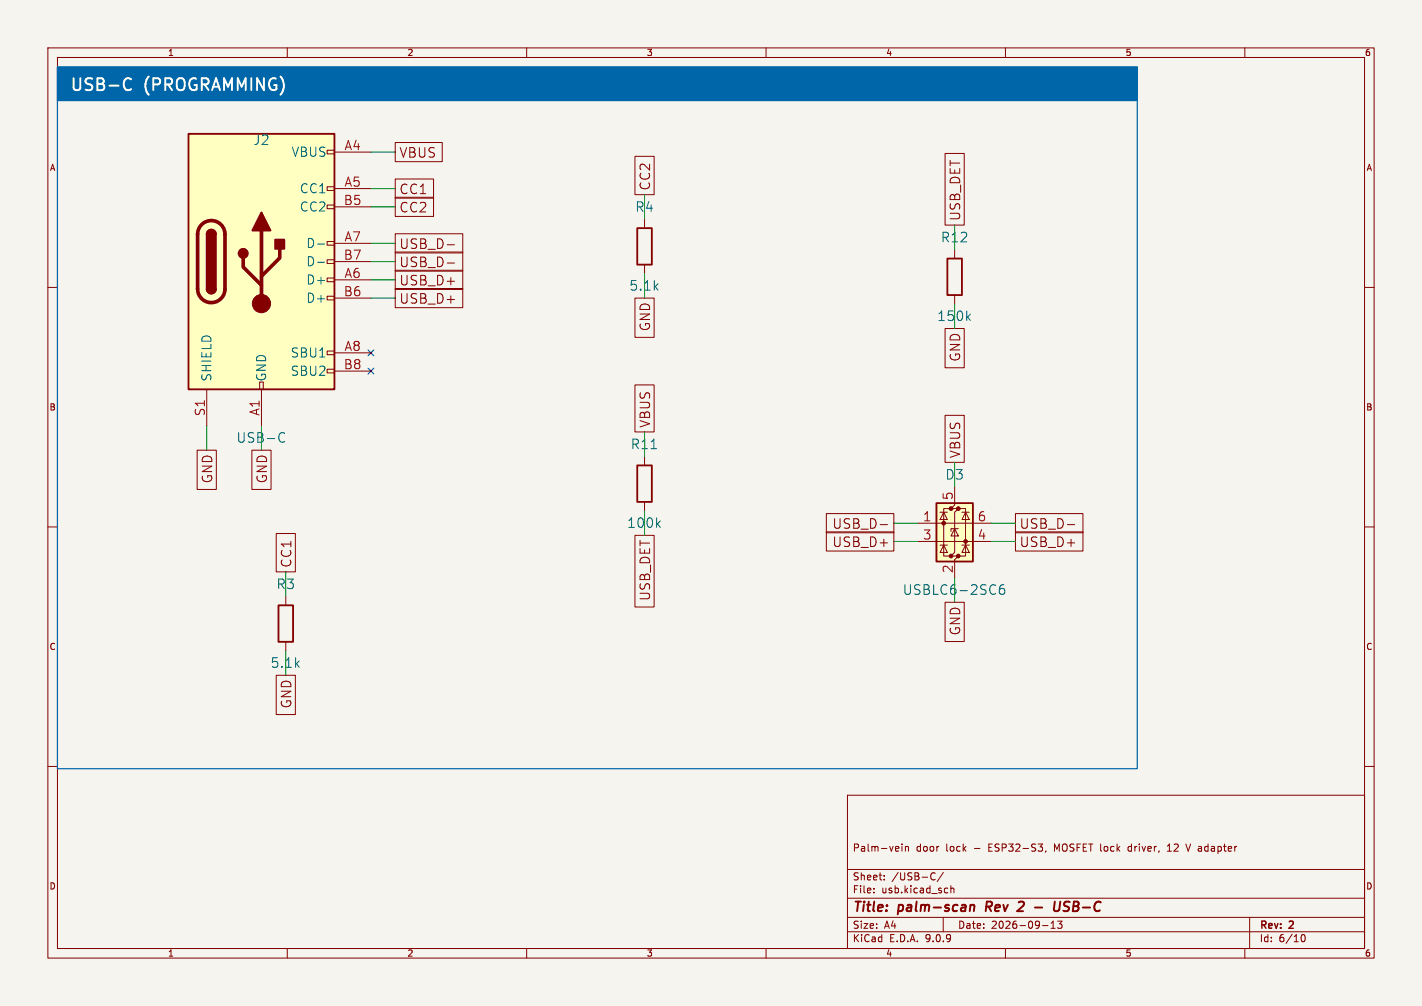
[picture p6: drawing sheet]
<svg xmlns="http://www.w3.org/2000/svg" width="297mm" height="210mm" viewBox="0 0 297 210" stroke-linecap="round" stroke-linejoin="round" font-family="sans-serif">
<path d="M0 0h297v210h-297z" fill="#f5f4ef" stroke="#f5f4ef" stroke-width=".21"/>
<g fill="none" stroke="#840000" stroke-width=".21">
<path d="M10 10h277v190h-277zM12 12h273v186h-273zM60 10v2M110 10v2M160 10v2M210 10v2M260 10v2M10 60h2M285 60h2M10 110h2M285 110h2M10 160h2"/>
<path d="M177 166h108v32h-108zM188.4 176.2v.1M188.4 176.7v1M189.1 176.7v1M189.1 176.8l.2-.1 .4 .1v.9M216.8 176.2h.9l-.5 .6M217.5 176.8l.2 .3v.3l-.2 .3M218.5 177.6l-.2 .3M235.7 176.8v.8M243.8 177.7h.9M244.2 176.2l-.4 .4M247.7 176.2l.5 1.5"/>
<path d="M285 160h2M60 198v2M110 198v2M160 198v2M177 194.5h108M177 191.5h108M177 187.5h108M177 181.5h108M182.5 186.3v.1M182.5 185.5v.1M184.7 183.6v.1M184.7 182.8v.1"/>
<path d="M194.5 183.5l.4 .2 .4-.1M195.3 182.3l-.4-.1-.4 .2M197 191.5v3M197 182.1l-1.3 2M197.8 185.4l.2 .1M198 186.3l-.2 .1M198.6 184.9v1.5M198.6 185.5l.2-.1 .4 .1v.9M210 198v2M217.7 193.2h1.2M219.5 193.8h.9M219.5 192.7l.5-.4v1.5"/>
<path d="M220.9 192.3h.9l-.5 .6 .4 .1v.7l-.2 .1-.6-.1M260 198v2M261 191.5v6.5M271.7 195.7l.2-.5 .2-.1a.8 .8 0 0 1 .5 .7 .8 .8 0 0 1-.5 .8l-.2-.1-.2-.5"/>
</g>
<path d="M202.7 189.1l.3-.2 .5 .1-.1 1.2M202.7 188.9l-.2 1.3M206.1 188.2l-.2 2M213.1 188.2h.5M213.7 189.1l-1.3 1.1h1.3M216.2 189.4h1.5M220.3 188.2l-.2 1.6 .2 .3a.66 .66 0 0 0 1-.3l.2-1.6M222.1 190.1l.7 .1M222.7 188.2l-.3 .2-.2 .4 .2 .3 .5 .2" fill="none" stroke="#840000" stroke-width=".4"/>
<path d="M12 14h225.5v7h-225.5z" fill="#06a"/>
<path d="M39.4 27.9h30.4v53.4h-30.4z" fill="#ffffc2"/>
<g fill="none" stroke="#840000" stroke-width=".21">
<path d="M68.3 31.4h1.5v.7h-1.5zM68.3 39h1.5v.8h-1.5zM69.8 31.8h7.7M69.8 39.4h7.7M68.3 42.8h1.5v.8h-1.5zM68.3 50.4h1.5v.8h-1.5zM68.3 54.2h1.5v.8h-1.5zM68.3 58h1.5v.8h-1.5zM69.8 43.2h7.7M69.8 50.8h7.7M69.8 54.6h7.7M69.8 58.4h7.7"/>
<path d="M134.6 45.7v1.9M134.6 55.2v2M199.4 52.1v1.9M54.2 79.8h.8v1.5h-.8zM68.3 61.8h1.5v.8h-1.5zM68.3 73.3h1.5v.7h-1.5zM68.3 77.1h1.5v.8h-1.5zM69.8 62.2h7.7M69.8 73.7h7.7M69.8 77.5h7.7M199.4 61.6v1.9M43.2 81.3v7.6"/>
<path d="M54.6 81.3v7.6M134.6 95.3v1.9M134.6 104.8v1.9"/>
</g>
<path d="M39.4 27.9h30.4v53.4h-30.4zM43.2 48.9a.95 .95 0 0 1 .9-1 .95 .95 0 0 1 1 1M133.1 47.6h3v7.6h-3zM197.9 54h3v7.6h-3zM43.2 60.3a.95 .95 0 0 0 .9 1 .95 .95 0 0 0 1-1M133.1 97.2h3v7.6h-3z" fill="none" stroke="#840000" stroke-width=".38"/>
<path d="M42.1 46.9a2.86 2.86 0 0 1 3.1-.6 2.86 2.86 0 0 1 1.8 2.6v11.4a2.86 2.86 0 0 1-2.9 2.9 2.86 2.86 0 0 1-2.8-2.9v-11.4a2.86 2.86 0 0 1 .8-2zM50.8 53.8v2l3.8 3.8M54.6 48.1v15.3M58.4 51.9v1.9l-3.8 3.9" fill="none" stroke="#840000" stroke-width=".76"/>
<g fill="#840000" stroke="#840000" stroke-width=".38">
<path d="M43.2 48.9h1.9v11.4h-1.9z"/>
<path d="M43.5 48.2a.95 .95 0 0 1 1-.2 .95 .95 0 0 1 .6 .9h-1.9z"/>
<path d="M43.2 60.3h1.9a.95 .95 0 0 1-1 1 .95 .95 0 0 1-.9-1z"/>
<path d="M54.6 44.3l1.9 3.8h-3.8z"/>
<path d="M57.5 50h1.9v1.9h-1.9z"/>
<circle cx="50.8" cy="52.9" r=".95"/>
</g>
<circle cx="54.6" cy="63.4" r="1.9" fill="#840000" stroke="#840000" stroke-width=".21"/>
<path d="M66.3 50.9h1.5M66.3 54.8h1.5M58.6 90.4l.5-.1 .4 .2M59.5 92.1l-.4 .2-.5-.1" fill="none" stroke="#006464" stroke-width=".21"/>
<path d="M195.6 105h7.6v12.2h-7.6z" fill="#ffffc2"/>
<g fill="#840000" stroke="#840000" stroke-width=".21">
<circle cx="197.1" cy="109.2" r=".38"/>
<circle cx="198.6" cy="106.2" r=".38"/>
<circle cx="198.6" cy="116.1" r=".38"/>
<circle cx="200.2" cy="106.2" r=".38"/>
<circle cx="200.2" cy="116.1" r=".38"/>
<circle cx="201.7" cy="113" r=".38"/>
</g>
<g fill="none" stroke="#840000" stroke-width=".21">
<path d="M82.5 37.4h8.1v4h-8.1zM82.5 29.7h9.9v4.1h-9.9zM132.6 32.6h4v8h-4zM197.4 32h4v15h-4zM82.5 41.2h8.1v4h-8.1zM82.5 56.4h14.2v4h-14.2zM82.5 52.6h14.2v4h-14.2zM82.5 48.8h14.2v4h-14.2zM93.4 54.9h1.5M93.4 51.1h1.5M82.5 60.2h14.2v4h-14.2zM132.6 62.2h4v8.2h-4z"/>
<path d="M197.4 68.6h4v8.2h-4zM41.2 94h4v8.2h-4zM52.6 94h4v8.2h-4zM132.6 80.4h4v9.8h-4zM197.4 86.7h4v9.8h-4zM57.7 111.4h4v8h-4zM132.6 111.8h4v14.9h-4zM172.6 111h14.1v4h-14.1zM172.6 107.2h14.1v4h-14.1zM183.8 109.5h1.6M191.8 109.2h15.2M191.8 113h15.2"/>
<path d="M196.3 113.8h1.6M196.3 106.9h1.6M197.1 106.9l.8 1.6h-1.6zM197.1 113.8l.8 1.5h-1.6zM198.6 106.2h-1.5v9.9h1.5M199.4 101.6v3.8l-.8 .8h1.6l-.8 .7v8.4l-.8 .8h1.6l-.8 .7v3.9M199.4 110.4l.8 1.5h-1.6zM200.2 110.4h-1.6v.5M200.2 106.2h1.5v9.9h-1.5M200.9 113.8h1.5M200.9 106.9h1.5M201.7 106.9l.7 1.6h-1.5z"/>
<path d="M201.7 113.8l.7 1.5h-1.5zM212.1 111h14.1v4h-14.1zM212.1 107.2h14.1v4h-14.1zM222.9 109.5h1.6M59.7 124.5v1.9M59.7 134v1.9M197.4 125.7h4v8.2h-4zM57.7 141h4v8.2h-4z"/>
</g>
<path d="M195.6 105h7.6v12.2h-7.6zM58.2 126.4h3v7.6h-3z" fill="none" stroke="#840000" stroke-width=".38"/>
<path d="M209.7 122.1a.79 .79 0 0 0-1 .8v.8l.2 .3 .6 .1 .3-.2 .1-.7-.2-.3-.6-.1-.4 .4" fill="none" stroke="#006464" stroke-width=".21"/>
<g fill="none" stroke="#009600" stroke-width=".21">
<path d="M77.5 39.4h5M77.5 31.8h5M77.5 54.6h5M77.5 58.4h5M77.5 50.8h5M77.5 43.2h5M134.6 40.6v5.1M134.6 57.2v5M199.4 47v5.1M77.5 62.2h5M199.4 63.5v5.1M43.2 88.9v5.1"/>
<path d="M54.6 88.9v5.1M134.6 90.2v5.1M199.4 96.5v5.1M59.7 119.4v5.1M134.6 106.7v5.1M186.7 113h5.1M186.7 109.2h5.1M207 113h5.1M207 109.2h5.1M59.7 135.9v5.1M199.4 120.7v5"/>
</g>
<path d="M76.9 73.1l1.2 1.2M76.9 76.9l1.2 1.2M78.1 73.1l-1.2 1.2M78.1 76.9l-1.2 1.2" fill="none" stroke="#000084" stroke-width=".21"/>
<path d="M26.3 16.4a.88 .88 0 0 1 1.1 .2M27.4 18.6a.88 .88 0 0 1-1.1 .1" fill="none" stroke="#fff" stroke-width=".4"/>
<path d="M12 14h225.5v7h-225.5zM12 14h225.5v146.5h-225.5z" fill="none" stroke="#06a" stroke-width=".25"/>
<g font-size="3.5" fill="#fff">
<text x="14.5" y="19.1">USB-C</text>
<text x="30.2" y="19.1">(PROGRAMMING)</text>
</g>
<g font-size="2.8" fill="#006464">
<text x="52.9" y="30.5">J2</text>
<text x="132.6" y="44.4">R4</text>
<text x="196.5" y="50.8">R12</text>
<text x="131.4" y="60.9">5.1k</text>
<text x="195.7" y="67.2">150k</text>
<text x="49.3" y="92.6">USB-C</text>
<text x="131.7" y="94">R11</text>
<text x="197.4" y="100.3">D3</text>
<text x="130.9" y="110.4">100k</text>
<text x="57.7" y="123.2">R3</text>
<text x="188.5" y="124.4">USBLC6-2SC6</text>
<text x="56.5" y="139.6">5.1k</text>
</g>
<g font-size="2.8" fill="#840000">
<text x="83.3" y="33.1">VBUS</text>
<text x="83.3" y="40.7">CC1</text>
<text x="136" y="39.9" transform="rotate(-90 136 39.9)">CC2</text>
<text x="83.3" y="44.6">CC2</text>
<text x="200.8" y="46.2" transform="rotate(-90 200.8 46.2)">USB_DET</text>
<text x="83.3" y="52.2">USB_D-</text>
<text x="83.3" y="59.8">USB_D+</text>
<text x="83.3" y="56">USB_D-</text>
<text x="83.3" y="63.6">USB_D+</text>
<text x="136" y="69.1" transform="rotate(-90 136 69.1)">GND</text>
<text x="200.8" y="75.5" transform="rotate(-90 200.8 75.5)">GND</text>
<text x="136" y="89.4" transform="rotate(-90 136 89.4)">VBUS</text>
<text x="200.8" y="95.8" transform="rotate(-90 200.8 95.8)">VBUS</text>
<text x="44.6" y="100.9" transform="rotate(-90 44.6 100.9)">GND</text>
<text x="56" y="100.9" transform="rotate(-90 56 100.9)">GND</text>
<text x="173.9" y="110.6">USB_D-</text>
<text x="212.8" y="110.6">USB_D-</text>
<text x="61.1" y="118.6" transform="rotate(-90 61.1 118.6)">CC1</text>
<text x="173.9" y="114.4">USB_D+</text>
<text x="212.8" y="114.4">USB_D+</text>
<text x="136" y="125.4" transform="rotate(-90 136 125.4)">USB_DET</text>
<text x="200.8" y="132.6" transform="rotate(-90 200.8 132.6)">GND</text>
<text x="61.1" y="147.9" transform="rotate(-90 61.1 147.9)">GND</text>
<text x="178" y="190.9">Title:</text>
<text x="187.7" y="190.9">palm-scan</text>
<text x="206.7" y="190.9">Rev</text>
<text x="214.3" y="190.9">2</text>
<text x="223.3" y="190.9">USB-C</text>
</g>
<g font-size="2.7" fill="#006464">
<text x="60.9" y="32.9">VBUS</text>
<text x="62.6" y="40.6">CC1</text>
<text x="62.6" y="44.4">CC2</text>
<text x="64" y="52">D-</text>
<text x="64" y="55.8">D-</text>
<text x="64" y="59.6">D+</text>
<text x="64" y="63.4">D+</text>
<text x="60.7" y="74.8">SBU1</text>
<text x="44.4" y="79.8" transform="rotate(-90 44.4 79.8)">SHIELD</text>
<text x="55.8" y="79.8" transform="rotate(-90 55.8 79.8)">GND</text>
<text x="60.7" y="78.7">SBU2</text>
</g>
<g font-size="2.7" fill="#a90000">
<text x="71.9" y="31.5">A4</text>
<text x="71.9" y="39.1">A5</text>
<text x="71.8" y="42.9">B5</text>
<text x="71.9" y="50.5">A7</text>
<text x="71.8" y="54.4">B7</text>
<text x="71.9" y="58.2">A6</text>
<text x="71.8" y="62">B6</text>
<text x="71.8" y="77.2">B8</text>
<text x="71.9" y="73.4">A8</text>
<text x="42.9" y="86.9" transform="rotate(-90 42.9 86.9)">S1</text>
<text x="54.4" y="86.9" transform="rotate(-90 54.4 86.9)">A1</text>
<text x="199.1" y="104.5" transform="rotate(-90 199.1 104.5)">5</text>
<text x="192.7" y="109">1</text>
<text x="192.7" y="112.8">3</text>
<text x="204.2" y="109">6</text>
<text x="204.2" y="112.8">4</text>
<text x="199.1" y="119.7" transform="rotate(-90 199.1 119.7)">2</text>
</g>
<g font-size="2.1" fill="#840000">
<text x="178" y="178">Palm-vein</text>
<text x="191.3" y="178">door</text>
<text x="197.6" y="178">lock</text>
<text x="203.5" y="178">-</text>
<text x="206.7" y="178">ESP32-S3,</text>
<text x="220.6" y="178">MOSFET lock</text>
<text x="236.3" y="178">driver,</text>
<text x="244.7" y="178">12</text>
<text x="248.8" y="178">V adapter</text>
<text x="178" y="184">Sheet:</text>
<text x="186.2" y="184">/USB-C/</text>
<text x="178" y="186.7">File:</text>
<text x="184.1" y="186.7">usb.kicad_sch</text>
<text x="178" y="196.9">KiCad</text>
<text x="178" y="194.1">Size:</text>
<text x="184.7" y="194.1">A4</text>
<text x="185.7" y="196.9">E.D.A.</text>
<text x="193.3" y="196.9">9.0.9</text>
<text x="200" y="194.1">Date:</text>
<text x="207" y="194.1">2026-09-13</text>
<text x="263" y="194.3">Rev:</text>
<text x="263" y="196.9">Id:</text>
<text x="267.1" y="196.9">6/10</text>
<text x="269.4" y="194.3">2</text>
</g>
<g font-size="1.8" fill="#840000">
<text x="35" y="11.9">1</text>
<text x="85" y="11.9">2</text>
<text x="135" y="11.9">3</text>
<text x="185" y="11.9">4</text>
<text x="235" y="11.9">5</text>
<text x="285" y="11.9">6</text>
<text x="10.3" y="35.9">A</text>
<text x="285.3" y="35.9">A</text>
<text x="10.3" y="85.9">B</text>
<text x="285.3" y="85.9">B</text>
<text x="10.3" y="135.9">C</text>
<text x="285.3" y="135.9">C</text>
<text x="10.3" y="185.9">D</text>
<text x="285.3" y="185.9">D</text>
<text x="35" y="199.9">1</text>
<text x="85" y="199.9">2</text>
<text x="135" y="199.9">3</text>
<text x="185" y="199.9">4</text>
<text x="235" y="199.9">5</text>
<text x="285" y="199.9">6</text>
</g>
</svg>
